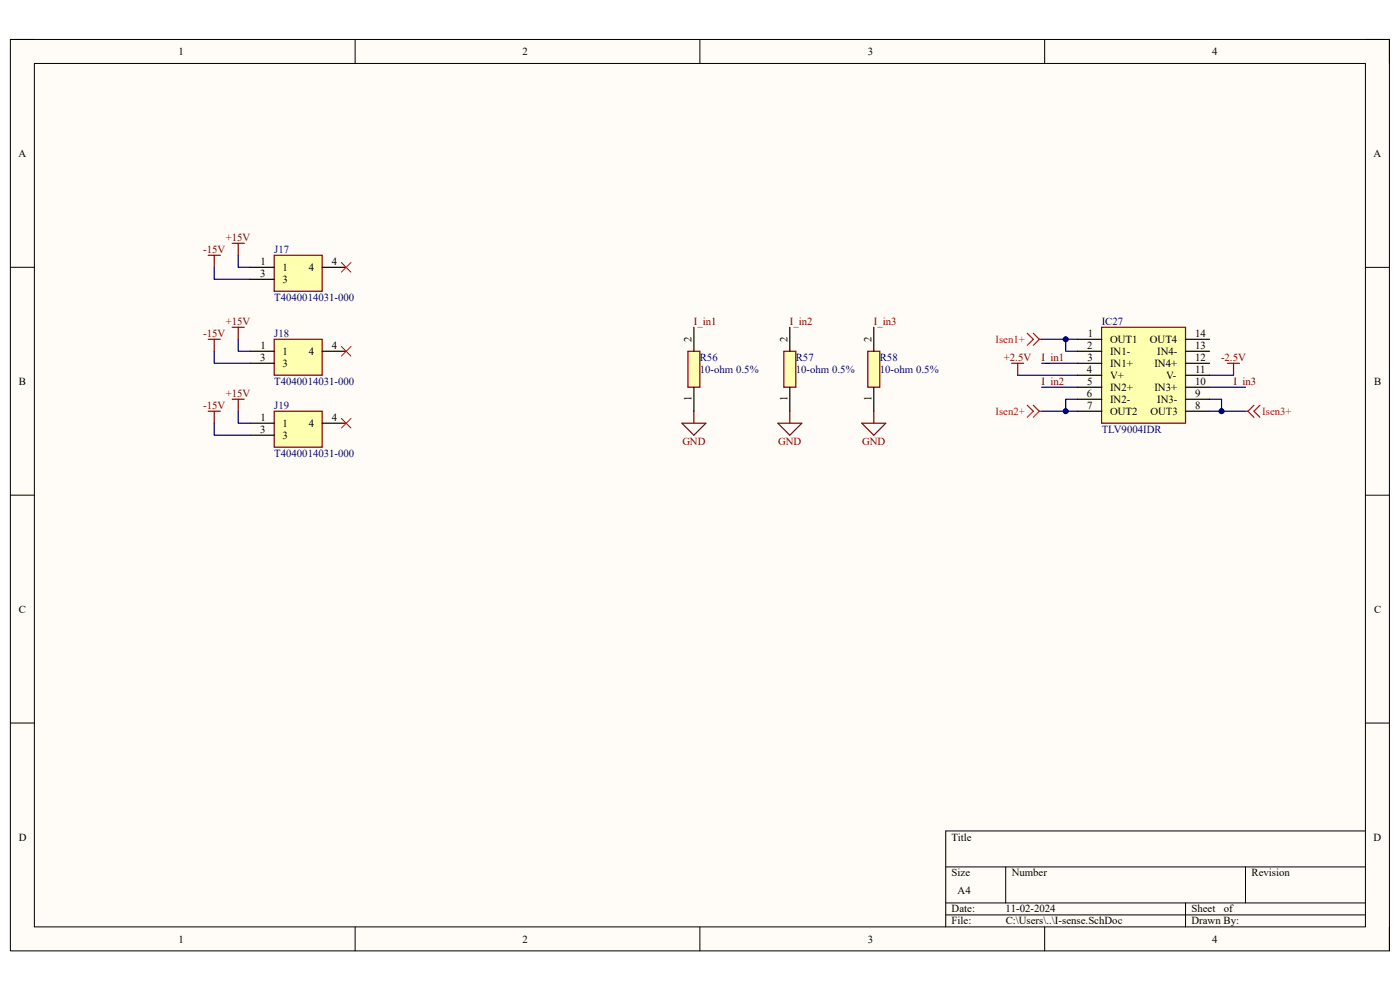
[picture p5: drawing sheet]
<svg xmlns="http://www.w3.org/2000/svg" width="297mm" height="210mm" viewBox="0 0 297 210" stroke-linecap="round" stroke-linejoin="round" font-family="sans-serif">
<path d="M2.2 8.4h292.6v193.3h-292.6z" fill-rule="evenodd" fill="#fffcf8"/>
<path d="M2.2 8.4h292.6v193.3h-292.6z" fill="none" stroke="#000" stroke-width=".21"/>
<path d="M7.3 13.5h282.4v183.1h-282.4z" fill-rule="evenodd" fill="#fffcf8"/>
<g fill="none" stroke="#000" stroke-width=".21">
<path d="M2.2 8.4h5.1M7.3 13.5h282.4v183.1h-282.4zM75.3 8.4v5.1M148.5 8.4v5.1M221.6 8.4v5.1M289.7 8.4h5.1v5.1M2.2 56.7h5.1M289.7 56.7h5.1M2.2 105h5.1M289.7 105.1h5.1M2.2 153.4h5.1M289.7 153.4h5.1"/>
<path d="M289.7 176.3h-89.1v20.3M75.3 196.6v5.1M148.5 196.6v5.1M200.6 183.9h89.1M200.6 191.5h89.1M200.6 194.1h89.1M213.4 183.9v7.6M221.6 196.6v5.1M251.5 191.5v5.1M264.2 183.9v7.6M294.8 196.6v5.1"/>
</g>
<path d="M144.7 89.8h5.1l-2.6 2.5zM147.2 87.2v2.6M165 89.8h5.1l-2.5 2.5zM167.6 87.2v2.6M182.8 89.8h5.1l-2.5 2.5zM185.4 87.2v2.6" fill="none" stroke="#800000" stroke-width=".25"/>
<path d="M233.7 69.4h17.8v20.4h-17.8z" fill-rule="evenodd" fill="#ffffb0"/>
<path d="M214.6 77.1h2.6M215.9 77.1v2.5M233.7 69.4h17.8v20.4h-17.8zM260.4 77.1h2.6M261.7 77.1v2.5" fill="none" stroke="#800000" stroke-width=".25"/>
<g fill="none" stroke="#000" stroke-width=".25">
<path d="M228.6 72h5.1M228.6 74.5h5.1M228.6 77.1h5.1M228.6 79.6h5.1M251.5 72h5.1M251.5 74.5h5.1M251.5 77.1h5.1M251.5 79.6h5.1M228.6 82.1h5.1M228.6 84.7h5.1M228.6 87.2h5.1M251.5 82.1h5.1"/>
<path d="M251.5 84.7h5.1M251.5 87.2h5.1"/>
</g>
<path d="M217.9 70.7l1.3 1.3-1.3 1.2M219.2 70.7l1.3 1.3M220.5 72l-1.3 1.2M220.5 72h.5M217.9 86l1.3 1.2-1.3 1.3M219.2 86l1.3 1.2M220.5 87.2l-1.3 1.3M220.5 87.2h.5M264.2 87.2h.5M264.7 87.2l1.3 1.3M266 86l-1.3 1.2M267.3 86l-1.3 1.2 1.3 1.3" fill="none" stroke="#f00" stroke-width=".25"/>
<path d="M58.2 54.2h10.1v7.6h-10.1z" fill-rule="evenodd" fill="#ffffb0"/>
<path d="M44.2 54.2h2.5M45.5 54.2v2.5M49.3 51.6h2.5M50.5 51.6v2.6M58.2 54.2h10.1v7.6h-10.1z" fill="none" stroke="#800000" stroke-width=".25"/>
<path d="M53.1 56.7h5.1M53.1 59.3h5.1M68.3 56.7h5.1" fill="none" stroke="#000" stroke-width=".25"/>
<path d="M58.2 72h10.1v7.6h-10.1z" fill-rule="evenodd" fill="#ffffb0"/>
<path d="M44.2 72h2.5M45.5 72v2.5M49.3 69.4h2.5M50.5 69.4v2.6M58.2 72h10.1v7.6h-10.1z" fill="none" stroke="#800000" stroke-width=".25"/>
<path d="M53.1 74.5h5.1M53.1 77.1h5.1M68.3 74.5h5.1" fill="none" stroke="#000" stroke-width=".25"/>
<path d="M58.2 87.2h10.1v7.7h-10.1z" fill-rule="evenodd" fill="#ffffb0"/>
<path d="M44.2 87.2h2.5M45.5 87.2v2.6M49.3 84.7h2.5M50.5 84.7v2.5M58.2 87.2h10.1v7.7h-10.1z" fill="none" stroke="#800000" stroke-width=".25"/>
<path d="M53.1 89.8h5.1M53.1 92.3h5.1M68.3 89.8h5.1" fill="none" stroke="#000" stroke-width=".25"/>
<path d="M145.9 74.5h2.6v7.6h-2.6z" fill-rule="evenodd" fill="#ffffb0"/>
<path d="M145.9 74.5h2.6v7.6h-2.6z" fill="none" stroke="#800000" stroke-width=".25"/>
<path d="M147.2 69.4v5.1M147.2 82.1v5.1" fill="none" stroke="#000" stroke-width=".25"/>
<path d="M166.3 74.5h2.5v7.6h-2.5z" fill-rule="evenodd" fill="#ffffb0"/>
<path d="M166.3 74.5h2.5v7.6h-2.5z" fill="none" stroke="#800000" stroke-width=".25"/>
<path d="M167.6 69.4v5.1M167.6 82.1v5.1" fill="none" stroke="#000" stroke-width=".25"/>
<path d="M184.1 74.5h2.5v7.6h-2.5z" fill-rule="evenodd" fill="#ffffb0"/>
<path d="M184.1 74.5h2.5v7.6h-2.5z" fill="none" stroke="#800000" stroke-width=".25"/>
<path d="M185.4 69.4v5.1M185.4 82.1v5.1" fill="none" stroke="#000" stroke-width=".25"/>
<path d="M221 77.1h7.6M226.1 72v2.5h2.5M221 82.1h7.6M256.6 82.1h7.6" fill="none" stroke="#000080" stroke-width=".25"/>
<circle cx="226.1" cy="72" r=".51" fill="#000080"/>
<circle cx="226.1" cy="72" r=".51" fill="none" stroke="#000080" stroke-width=".21"/>
<path d="M228.6 84.7h-2.5v2.5" fill="none" stroke="#000080" stroke-width=".25"/>
<circle cx="226.1" cy="87.2" r=".51" fill="#000080"/>
<circle cx="226.1" cy="87.2" r=".51" fill="none" stroke="#000080" stroke-width=".21"/>
<path d="M256.6 84.7h2.6v2.5" fill="none" stroke="#000080" stroke-width=".25"/>
<circle cx="259.1" cy="87.2" r=".51" fill="#000080"/>
<circle cx="259.1" cy="87.2" r=".51" fill="none" stroke="#000080" stroke-width=".21"/>
<path d="M45.5 56.7v2.6h7.6M50.5 54.2v2.5h2.6M45.5 74.5v2.6h7.6M50.5 72v2.5h2.6M215.9 79.6h12.7M256.6 79.6h5.1M45.5 89.8v2.5h7.6M50.5 87.2v2.6h2.6M221 87.2h7.6" fill="none" stroke="#000080" stroke-width=".25"/>
<circle cx="226.1" cy="87.2" r=".51" fill="#000080"/>
<circle cx="226.1" cy="87.2" r=".51" fill="none" stroke="#000080" stroke-width=".21"/>
<path d="M221 72h7.6" fill="none" stroke="#000080" stroke-width=".25"/>
<circle cx="226.1" cy="72" r=".51" fill="#000080"/>
<circle cx="226.1" cy="72" r=".51" fill="none" stroke="#000080" stroke-width=".21"/>
<path d="M256.6 87.2h7.6" fill="none" stroke="#000080" stroke-width=".25"/>
<circle cx="259.1" cy="87.2" r=".51" fill="#000080"/>
<circle cx="259.1" cy="87.2" r=".51" fill="none" stroke="#000080" stroke-width=".21"/>
<path d="M72.4 55.7l2.1 2M74.5 55.7l-2.1 2M72.4 73.5l2.1 2M74.5 73.5l-2.1 2M72.4 88.8l2.1 2M74.5 88.8l-2.1 2" fill="none" stroke="#f00" stroke-width=".21"/>
<g font-size="2.3">
<text x="37.9" y="11.7">1</text>
<text x="110.9" y="11.7">2</text>
<text x="184.1" y="11.7">3</text>
<text x="257.1" y="11.7">4</text>
<text x="3.9" y="33.3">A</text>
<text x="291.4" y="33.3">A</text>
<text x="55.2" y="58.7">3</text>
<text x="55.2" y="56.2">1</text>
<text x="59.9" y="57.4">1</text>
<text x="59.9" y="60">3</text>
<text x="65.5" y="57.4">4</text>
<text x="70.4" y="56.2">4</text>
<text x="230.8" y="71.5">1</text>
<text x="253.5" y="71.5">14</text>
<text x="55.2" y="76.5">3</text>
<text x="55.2" y="74">1</text>
<text x="59.9" y="75.3">1</text>
<text x="59.9" y="77.8">3</text>
<text x="65.5" y="75.3">4</text>
<text x="70.4" y="74">4</text>
<text x="146.7" y="72.5" transform="rotate(-90 146.7 72.5)">2</text>
<text x="167" y="72.5" transform="rotate(-90 167 72.5)">2</text>
<text x="184.9" y="72.5" transform="rotate(-90 184.9 72.5)">2</text>
<text x="230.6" y="74">2</text>
<text x="230.7" y="76.5">3</text>
<text x="235.5" y="72.7">OUT1</text>
<text x="235.5" y="75.3">IN1-</text>
<text x="235.5" y="77.8">IN1+</text>
<text x="243.9" y="72.7">OUT4</text>
<text x="244.9" y="77.8">IN4+</text>
<text x="245.5" y="75.3">IN4-</text>
<text x="253.5" y="74">13</text>
<text x="253.5" y="76.5">12</text>
<text x="4" y="81.6">B</text>
<text x="230.6" y="79.1">4</text>
<text x="230.7" y="81.6">5</text>
<text x="235.5" y="80.3">V+</text>
<text x="235.5" y="82.9">IN2+</text>
<text x="244.9" y="82.9">IN3+</text>
<text x="247.4" y="80.3">V-</text>
<text x="253.5" y="79.1">11</text>
<text x="253.5" y="81.6">10</text>
<text x="291.5" y="81.6">B</text>
<text x="55.2" y="89.3">1</text>
<text x="70.4" y="89.3">4</text>
<text x="146.7" y="85" transform="rotate(-90 146.7 85)">1</text>
<text x="167" y="85" transform="rotate(-90 167 85)">1</text>
<text x="184.9" y="85" transform="rotate(-90 184.9 85)">1</text>
<text x="230.6" y="84.2">6</text>
<text x="230.6" y="86.7">7</text>
<text x="235.5" y="85.4">IN2-</text>
<text x="235.5" y="88">OUT2</text>
<text x="244.1" y="88">OUT3</text>
<text x="245.5" y="85.4">IN3-</text>
<text x="253.5" y="84.2">9</text>
<text x="253.5" y="86.7">8</text>
<text x="55.2" y="91.8">3</text>
<text x="59.9" y="90.6">1</text>
<text x="59.9" y="93.1">3</text>
<text x="65.5" y="90.6">4</text>
<text x="4" y="130">C</text>
<text x="291.5" y="130">C</text>
<text x="4" y="178.3">D</text>
<text x="201.9" y="178.3">Title</text>
<text x="291.4" y="178.3">D</text>
<text x="201.9" y="185.9">Size</text>
<text x="214.6" y="185.9">Number</text>
<text x="265.5" y="185.9">Revision</text>
<text x="203.2" y="189.7">A4</text>
<text x="201.9" y="193.5">Date:</text>
<text x="201.9" y="196.1">File:</text>
<text x="213.3" y="193.5">11-02-2024</text>
<text x="213.4" y="196.1">C:\Users\..\I-sense.SchDoc</text>
<text x="252.8" y="193.5">Sheet</text>
<text x="252.8" y="196.1">Drawn By:</text>
<text x="259.6" y="193.5">of</text>
<text x="37.9" y="199.9">1</text>
<text x="110.9" y="199.9">2</text>
<text x="184.1" y="199.9">3</text>
<text x="257.1" y="199.9">4</text>
</g>
<g font-size="2.3" fill="#800000">
<text x="43.1" y="53.6">-15V</text>
<text x="47.9" y="51.1">+15V</text>
<text x="43.1" y="71.5">-15V</text>
<text x="47.9" y="68.9">+15V</text>
<text x="147.2" y="68.9">I_in1</text>
<text x="167.6" y="68.9">I_in2</text>
<text x="185.4" y="68.9">I_in3</text>
<text x="213" y="76.5">+2.5V</text>
<text x="221" y="76.5">I_in1</text>
<text x="259" y="76.5">-2.5V</text>
<text x="221" y="81.6">I_in2</text>
<text x="261.7" y="81.6">I_in3</text>
<text x="43.1" y="86.7">-15V</text>
<text x="47.9" y="84.2">+15V</text>
<text x="144.8" y="94.4">GND</text>
<text x="165.1" y="94.4">GND</text>
<text x="182.9" y="94.4">GND</text>
</g>
<g font-size="2.3" fill="#000080">
<text x="58.2" y="53.6">J17</text>
<text x="58.2" y="63.8">T4040014031-000</text>
<text x="58.2" y="71.5">J18</text>
<text x="233.7" y="68.9">IC27</text>
<text x="148.5" y="76.5">R56</text>
<text x="168.8" y="76.5">R57</text>
<text x="186.6" y="76.5">R58</text>
<text x="58.2" y="81.6">T4040014031-000</text>
<text x="148.5" y="79.1">10-ohm 0.5%</text>
<text x="168.8" y="79.1">10-ohm 0.5%</text>
<text x="186.6" y="79.1">10-ohm 0.5%</text>
<text x="58.2" y="86.7">J19</text>
<text x="233.7" y="91.8">TLV9004IDR</text>
<text x="58.2" y="96.9">T4040014031-000</text>
</g>
<g font-size="2.3" fill="#f00">
<text x="211.2" y="72.7">Isen1+</text>
<text x="211.2" y="88">Isen2+</text>
<text x="267.8" y="88">Isen3+</text>
</g>
</svg>
